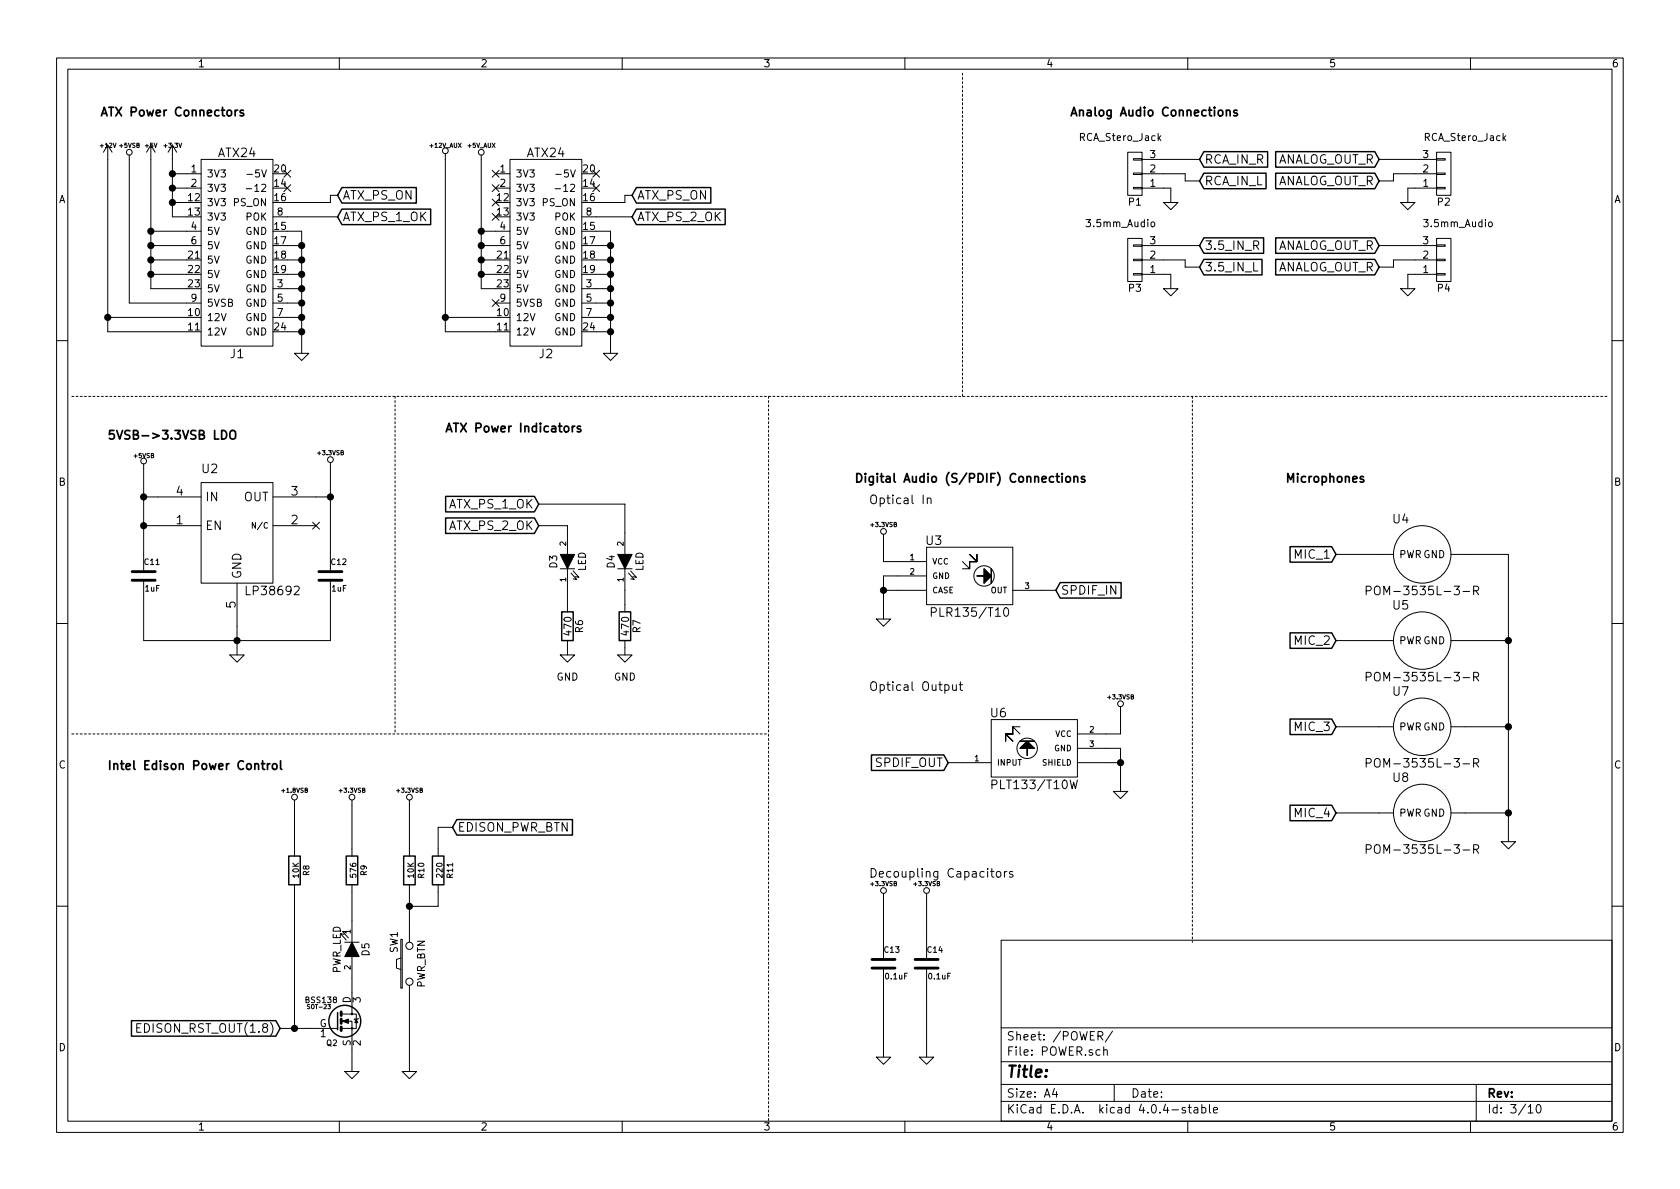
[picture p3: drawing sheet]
EESchema Schematic File Version 2
LIBS:museV2-rescue
LIBS:IntelEdisonBlockTemplate-cache
LIBS:74xgxx
LIBS:ac-dc
LIBS:actel
LIBS:adc-dac
LIBS:analog_switches
LIBS:atmel
LIBS:audio
LIBS:brooktre
LIBS:cmos_ieee
LIBS:conn
LIBS:contrib
LIBS:cypress
LIBS:dc-dc
LIBS:device
LIBS:digital-audio
LIBS:display
LIBS:dsp
LIBS:elec-unifil
LIBS:ftdi
LIBS:gennum
LIBS:graphic
LIBS:hc11
LIBS:intel
LIBS:interface
LIBS:ir
LIBS:linear
LIBS:logo
LIBS:memory
LIBS:microchip_pic10mcu
LIBS:microchip_pic12mcu
LIBS:microchip_pic16mcu
LIBS:microchip_pic18mcu
LIBS:microchip
LIBS:microchip1
LIBS:microcontrollers
LIBS:motorola
LIBS:msp430
LIBS:nxp_armmcu
LIBS:opto
LIBS:power
LIBS:philips
LIBS:powerint
LIBS:pspice
LIBS:references
LIBS:regul
LIBS:relays
LIBS:sensors
LIBS:siliconi
LIBS:special
LIBS:stm8
LIBS:stm32
LIBS:supertex
LIBS:texas
LIBS:transf
LIBS:transistors
LIBS:ttl_ieee
LIBS:valves
LIBS:video
LIBS:xilinx
LIBS:atx24
LIBS:muse-cache
LIBS:museV2-cache
EELAYER 25 0
EELAYER END
$Descr A4 11693 8268
encoding utf-8
Sheet 3 10
Title ""
Date ""
Rev ""
Comp ""
Comment1 ""
Comment2 ""
Comment3 ""
Comment4 ""
$EndDescr
$Comp
L +3.3VSB #PWR014
U 1 1
P 2450 5600
F 0 "#PWR014" H 2450 5560 30  0001 C CNN
F 1 "+3.3VSB" H 2450 5710 30  0000 C CNN
F 2 "" H 2450 5600 60  0000 C CNN
F 3 "" H 2450 5600 60  0000 C CNN
	1    2450 5600
	1    0    0    -1  
$EndComp
$Comp
L +1.8VSB #PWR015
U 1 1
P 2050 5600
F 0 "#PWR015" H 2050 5740 20  0001 C CNN
F 1 "+1.8VSB" H 2050 5710 30  0000 C CNN
F 2 "" H 2050 5600 60  0000 C CNN
F 3 "" H 2050 5600 60  0000 C CNN
	1    2050 5600
	1    0    0    -1  
$EndComp
$Comp
L R-RESCUE-museV2 R9
U 1 1
P 2450 6050
F 0 "R9" V 2530 6050 40  0000 C CNN
F 1 "576" V 2457 6051 40  0000 C CNN
F 2 "" V 2380 6050 30  0000 C CNN
F 3 "" H 2450 6050 30  0000 C CNN
	1    2450 6050
	1    0    0    -1  
$EndComp
$Comp
L LED-RESCUE-museV2 D5
U 1 1
P 2450 6600
F 0 "D5" H 2450 6700 50  0000 C CNN
F 1 "PWR_LED" H 2450 6500 50  0000 C CNN
F 2 "" H 2450 6600 60  0000 C CNN
F 3 "" H 2450 6600 60  0000 C CNN
	1    2450 6600
	0    1    1    0   
$EndComp
$Comp
L GND-RESCUE-museV2-RESCUE-museV2 #PWR016
U 1 1
P 2450 7450
F 0 "#PWR016" H 2450 7450 30  0001 C CNN
F 1 "GND" H 2450 7380 30  0001 C CNN
F 2 "" H 2450 7450 60  0000 C CNN
F 3 "" H 2450 7450 60  0000 C CNN
	1    2450 7450
	1    0    0    -1  
$EndComp
$Comp
L BSS138 Q2
U 1 1
P 2350 7100
F 0 "Q2" H 2350 6951 40  0000 R CNN
F 1 "BSS138" H 2350 7250 40  0000 R CNN
F 2 "SOT-23" H 2220 7202 29  0000 C CNN
F 3 "" H 2350 7100 60  0000 C CNN
	1    2350 7100
	1    0    0    -1  
$EndComp
$Comp
L R-RESCUE-museV2 R8
U 1 1
P 2050 6050
F 0 "R8" V 2130 6050 40  0000 C CNN
F 1 "10K" V 2057 6051 40  0000 C CNN
F 2 "" V 1980 6050 30  0000 C CNN
F 3 "" H 2050 6050 30  0000 C CNN
	1    2050 6050
	1    0    0    -1  
$EndComp
Text Notes 750  5350 0    60   ~ 12
Intel Edison Power Control
$Comp
L GND-RESCUE-museV2-RESCUE-museV2 #PWR017
U 1 1
P 2850 7450
F 0 "#PWR017" H 2850 7450 30  0001 C CNN
F 1 "GND" H 2850 7380 30  0001 C CNN
F 2 "" H 2850 7450 60  0000 C CNN
F 3 "" H 2850 7450 60  0000 C CNN
	1    2850 7450
	1    0    0    -1  
$EndComp
$Comp
L R-RESCUE-museV2 R10
U 1 1
P 2850 6050
F 0 "R10" V 2930 6050 40  0000 C CNN
F 1 "10K" V 2857 6051 40  0000 C CNN
F 2 "" V 2780 6050 30  0000 C CNN
F 3 "" H 2850 6050 30  0000 C CNN
	1    2850 6050
	1    0    0    -1  
$EndComp
$Comp
L SW_PUSH SW1
U 1 1
P 2850 6700
F 0 "SW1" H 3000 6810 50  0000 C CNN
F 1 "PWR_BTN" H 2850 6620 50  0000 C CNN
F 2 "" H 2850 6700 60  0000 C CNN
F 3 "" H 2850 6700 60  0000 C CNN
	1    2850 6700
	0    -1   -1   0   
$EndComp
Wire Wire Line
	2450 5600 2450 5900
Wire Wire Line
	2450 6200 2450 6400
Wire Wire Line
	2450 6800 2450 6900
Wire Wire Line
	2450 7450 2450 7300
Connection ~ 2050 7150
Wire Wire Line
	2050 5600 2050 5900
Wire Wire Line
	2050 6200 2050 7150
Wire Wire Line
	2850 7450 2850 7000
Wire Wire Line
	2850 5600 2850 5900
Connection ~ 2850 6300
Wire Wire Line
	2850 6200 2850 6400
$Comp
L R-RESCUE-museV2 R11
U 1 1
P 3050 6050
F 0 "R11" V 3130 6050 40  0000 C CNN
F 1 "220" V 3057 6051 40  0000 C CNN
F 2 "" V 2980 6050 30  0000 C CNN
F 3 "" H 3050 6050 30  0000 C CNN
	1    3050 6050
	1    0    0    -1  
$EndComp
Wire Wire Line
	3050 6300 2850 6300
$Comp
L +3.3VSB #PWR018
U 1 1
P 2850 5600
F 0 "#PWR018" H 2850 5560 30  0001 C CNN
F 1 "+3.3VSB" H 2850 5710 30  0000 C CNN
F 2 "" H 2850 5600 60  0000 C CNN
F 3 "" H 2850 5600 60  0000 C CNN
	1    2850 5600
	1    0    0    -1  
$EndComp
Wire Wire Line
	3050 6200 3050 6300
Wire Wire Line
	3050 5750 3050 5900
$Comp
L +3.3VSB #PWR019
U 1 1
P 2300 3250
F 0 "#PWR019" H 2300 3210 30  0001 C CNN
F 1 "+3.3VSB" H 2300 3360 30  0000 C CNN
F 2 "" H 2300 3250 60  0000 C CNN
F 3 "" H 2300 3250 60  0000 C CNN
	1    2300 3250
	1    0    0    -1  
$EndComp
$Comp
L +5VSB #PWR020
U 1 1
P 1000 3250
F 0 "#PWR020" H 1000 3340 20  0001 C CNN
F 1 "+5VSB" H 1000 3340 30  0000 C CNN
F 2 "" H 1000 3250 60  0000 C CNN
F 3 "" H 1000 3250 60  0000 C CNN
	1    1000 3250
	1    0    0    -1  
$EndComp
$Comp
L LP38692-RESCUE-museV2 U2
U 1 1
P 1400 3350
F 0 "U2" H 1400 3450 60  0000 L CNN
F 1 "LP38692" H 1700 2600 60  0000 L CNN
F 2 "" H 1400 3350 60  0000 C CNN
F 3 "" H 1400 3350 60  0000 C CNN
	1    1400 3350
	1    0    0    -1  
$EndComp
NoConn ~ 2200 3650
$Comp
L GND-RESCUE-museV2-RESCUE-museV2 #PWR021
U 1 1
P 1650 4550
F 0 "#PWR021" H 1650 4550 30  0001 C CNN
F 1 "GND" H 1650 4480 30  0001 C CNN
F 2 "" H 1650 4550 60  0000 C CNN
F 3 "" H 1650 4550 60  0000 C CNN
	1    1650 4550
	1    0    0    -1  
$EndComp
$Comp
L C-RESCUE-museV2 C12
U 1 1
P 2300 4000
F 0 "C12" H 2300 4100 40  0000 L CNN
F 1 "1uF" H 2306 3915 40  0000 L CNN
F 2 "" H 2338 3850 30  0000 C CNN
F 3 "" H 2300 4000 60  0000 C CNN
	1    2300 4000
	1    0    0    -1  
$EndComp
$Comp
L C-RESCUE-museV2 C11
U 1 1
P 1000 4000
F 0 "C11" H 1000 4100 40  0000 L CNN
F 1 "1uF" H 1006 3915 40  0000 L CNN
F 2 "" H 1038 3850 30  0000 C CNN
F 3 "" H 1000 4000 60  0000 C CNN
	1    1000 4000
	1    0    0    -1  
$EndComp
Text Notes 750  3050 0    60   ~ 12
5VSB->3.3VSB LDO
Wire Wire Line
	1000 3250 1000 3850
Wire Wire Line
	1000 3650 1100 3650
Wire Wire Line
	1100 3450 1000 3450
Connection ~ 1000 3450
Wire Wire Line
	1650 4350 1650 4550
Wire Wire Line
	2300 3250 2300 3850
Connection ~ 1000 3650
Wire Wire Line
	1000 4150 1000 4450
Wire Wire Line
	1000 4450 2300 4450
Connection ~ 1650 4450
Wire Wire Line
	2300 4450 2300 4150
Wire Wire Line
	2200 3450 2300 3450
Connection ~ 2300 3450
$Comp
L +5VSB #PWR022
U 1 1
P 900 1100
F 0 "#PWR022" H 900 1190 20  0001 C CNN
F 1 "+5VSB" H 900 1200 30  0000 C CNN
F 2 "" H 900 1100 60  0000 C CNN
F 3 "" H 900 1100 60  0000 C CNN
	1    900  1100
	1    0    0    -1  
$EndComp
$Comp
L GND-RESCUE-museV2-RESCUE-museV2 #PWR023
U 1 1
P 2100 2450
F 0 "#PWR023" H 2100 2450 30  0001 C CNN
F 1 "GND" H 2100 2380 30  0001 C CNN
F 2 "" H 2100 2450 60  0000 C CNN
F 3 "" H 2100 2450 60  0000 C CNN
	1    2100 2450
	1    0    0    -1  
$EndComp
$Comp
L +12V #PWR024
U 1 1
P 750 1100
F 0 "#PWR024" H 750 1050 20  0001 C CNN
F 1 "+12V" H 750 1200 30  0000 C CNN
F 2 "" H 750 1100 60  0000 C CNN
F 3 "" H 750 1100 60  0000 C CNN
	1    750  1100
	1    0    0    -1  
$EndComp
$Comp
L +5V #PWR025
U 1 1
P 1050 1100
F 0 "#PWR025" H 1050 1190 20  0001 C CNN
F 1 "+5V" H 1050 1200 30  0000 C CNN
F 2 "" H 1050 1100 60  0000 C CNN
F 3 "" H 1050 1100 60  0000 C CNN
	1    1050 1100
	1    0    0    -1  
$EndComp
$Comp
L +3.3V-RESCUE-museV2 #PWR026
U 1 1
P 1200 1100
F 0 "#PWR026" H 1200 1060 30  0001 C CNN
F 1 "+3.3V" H 1200 1200 30  0000 C CNN
F 2 "" H 1200 1100 60  0000 C CNN
F 3 "" H 1200 1100 60  0000 C CNN
	1    1200 1100
	1    0    0    -1  
$EndComp
Text Notes 700  800  0    60   ~ 12
ATX Power Connectors
$Comp
L ATX24 J1
U 1 1
P 1650 1750
F 0 "J1" H 1650 1050 60  0000 C CNN
F 1 "ATX24" H 1650 2450 60  0000 C CNN
F 2 "" H 1650 1750 60  0000 C CNN
F 3 "" H 1650 1750 60  0000 C CNN
	1    1650 1750
	1    0    0    -1  
$EndComp
$Comp
L GND-RESCUE-museV2-RESCUE-museV2 #PWR027
U 1 1
P 4250 2450
F 0 "#PWR027" H 4250 2450 30  0001 C CNN
F 1 "GND" H 4250 2380 30  0001 C CNN
F 2 "" H 4250 2450 60  0000 C CNN
F 3 "" H 4250 2450 60  0000 C CNN
	1    4250 2450
	1    0    0    -1  
$EndComp
$Comp
L ATX24 J2
U 1 1
P 3800 1750
F 0 "J2" H 3800 1050 60  0000 C CNN
F 1 "ATX24" H 3800 2450 60  0000 C CNN
F 2 "" H 3800 1750 60  0000 C CNN
F 3 "" H 3800 1750 60  0000 C CNN
	1    3800 1750
	1    0    0    -1  
$EndComp
$Comp
L +12V_AUX #PWR028
U 1 1
P 3100 1100
F 0 "#PWR028" H 3100 1050 20  0001 C CNN
F 1 "+12V_AUX" H 3100 1200 30  0000 C CNN
F 2 "" H 3100 1100 60  0000 C CNN
F 3 "" H 3100 1100 60  0000 C CNN
	1    3100 1100
	1    0    0    -1  
$EndComp
NoConn ~ 3450 1500
NoConn ~ 3450 1400
NoConn ~ 3450 1300
NoConn ~ 3450 1200
$Comp
L +5V_AUX #PWR029
U 1 1
P 3350 1100
F 0 "#PWR029" H 3350 1190 20  0001 C CNN
F 1 "+5V_AUX" H 3350 1200 30  0000 C CNN
F 2 "" H 3350 1100 60  0000 C CNN
F 3 "" H 3350 1100 60  0000 C CNN
	1    3350 1100
	1    0    0    -1  
$EndComp
NoConn ~ 4150 1200
NoConn ~ 4150 1300
NoConn ~ 3450 2100
Wire Wire Line
	3450 1600 3350 1600
Wire Wire Line
	3350 1100 3350 2000
Wire Wire Line
	3350 1700 3450 1700
Connection ~ 3350 1600
Wire Wire Line
	3350 1800 3450 1800
Connection ~ 3350 1700
Wire Wire Line
	3350 1900 3450 1900
Connection ~ 3350 1800
Wire Wire Line
	3350 2000 3450 2000
Connection ~ 3350 1900
Wire Wire Line
	3100 1100 3100 2300
Wire Wire Line
	3100 2200 3450 2200
Wire Wire Line
	3100 2300 3450 2300
Connection ~ 3100 2200
Wire Wire Line
	4150 1600 4250 1600
Wire Wire Line
	4250 1600 4250 2450
Wire Wire Line
	4150 1700 4250 1700
Connection ~ 4250 1700
Wire Wire Line
	4250 1800 4150 1800
Connection ~ 4250 1800
Wire Wire Line
	4250 1900 4150 1900
Connection ~ 4250 1900
Wire Wire Line
	4250 2000 4150 2000
Connection ~ 4250 2000
Wire Wire Line
	4250 2100 4150 2100
Connection ~ 4250 2100
Wire Wire Line
	4250 2200 4150 2200
Connection ~ 4250 2200
Wire Wire Line
	4250 2300 4150 2300
Connection ~ 4250 2300
Wire Wire Line
	4150 1400 4350 1400
Wire Wire Line
	4150 1500 4400 1500
Wire Wire Line
	1200 1100 1200 1500
Wire Wire Line
	1200 1500 1300 1500
Wire Wire Line
	1200 1400 1300 1400
Connection ~ 1200 1400
Wire Wire Line
	1200 1300 1300 1300
Connection ~ 1200 1300
Wire Wire Line
	1300 1200 1200 1200
Connection ~ 1200 1200
Wire Wire Line
	1300 1600 1050 1600
Wire Wire Line
	1050 1100 1050 2000
Wire Wire Line
	1050 1700 1300 1700
Connection ~ 1050 1600
Wire Wire Line
	1050 1800 1300 1800
Connection ~ 1050 1700
Wire Wire Line
	1050 1900 1300 1900
Connection ~ 1050 1800
Wire Wire Line
	1050 2000 1300 2000
Connection ~ 1050 1900
Wire Wire Line
	900  2100 1300 2100
Wire Wire Line
	750  1100 750  2300
Wire Wire Line
	750  2200 1300 2200
Wire Wire Line
	750  2300 1300 2300
Connection ~ 750  2200
Wire Wire Line
	2000 1600 2100 1600
Wire Wire Line
	2100 1600 2100 2450
Wire Wire Line
	2000 1700 2100 1700
Connection ~ 2100 1700
Wire Wire Line
	2100 1800 2000 1800
Connection ~ 2100 1800
Wire Wire Line
	2100 1900 2000 1900
Connection ~ 2100 1900
Wire Wire Line
	2100 2000 2000 2000
Connection ~ 2100 2000
Wire Wire Line
	2100 2100 2000 2100
Connection ~ 2100 2100
Wire Wire Line
	2100 2200 2000 2200
Connection ~ 2100 2200
Wire Wire Line
	2100 2300 2000 2300
Connection ~ 2100 2300
Wire Wire Line
	900  2100 900  1100
$Comp
L R-RESCUE-museV2 R6
U 1 1
P 3950 4350
F 0 "R6" V 4030 4350 50  0000 C CNN
F 1 "470" V 3950 4350 50  0000 C CNN
F 2 "" V 3880 4350 50  0000 C CNN
F 3 "" H 3950 4350 50  0000 C CNN
	1    3950 4350
	1    0    0    -1  
$EndComp
$Comp
L R-RESCUE-museV2 R7
U 1 1
P 4350 4350
F 0 "R7" V 4430 4350 50  0000 C CNN
F 1 "470" V 4350 4350 50  0000 C CNN
F 2 "" V 4280 4350 50  0000 C CNN
F 3 "" H 4350 4350 50  0000 C CNN
	1    4350 4350
	1    0    0    -1  
$EndComp
$Comp
L LED-RESCUE-museV2 D3
U 1 1
P 3950 3900
F 0 "D3" H 3950 4000 50  0000 C CNN
F 1 "LED" H 3950 3800 50  0000 C CNN
F 2 "" H 3950 3900 50  0000 C CNN
F 3 "" H 3950 3900 50  0000 C CNN
	1    3950 3900
	0    -1   -1   0   
$EndComp
$Comp
L LED-RESCUE-museV2 D4
U 1 1
P 4350 3900
F 0 "D4" H 4350 4000 50  0000 C CNN
F 1 "LED" H 4350 3800 50  0000 C CNN
F 2 "" H 4350 3900 50  0000 C CNN
F 3 "" H 4350 3900 50  0000 C CNN
	1    4350 3900
	0    -1   -1   0   
$EndComp
$Comp
L GND-RESCUE-museV2-RESCUE-museV2 #PWR030
U 1 1
P 3950 4550
F 0 "#PWR030" H 3950 4300 50  0001 C CNN
F 1 "GND" H 3950 4400 50  0000 C CNN
F 2 "" H 3950 4550 50  0000 C CNN
F 3 "" H 3950 4550 50  0000 C CNN
	1    3950 4550
	1    0    0    -1  
$EndComp
$Comp
L GND-RESCUE-museV2-RESCUE-museV2 #PWR031
U 1 1
P 4350 4550
F 0 "#PWR031" H 4350 4300 50  0001 C CNN
F 1 "GND" H 4350 4400 50  0000 C CNN
F 2 "" H 4350 4550 50  0000 C CNN
F 3 "" H 4350 4550 50  0000 C CNN
	1    4350 4550
	1    0    0    -1  
$EndComp
Wire Wire Line
	3950 4500 3950 4550
Wire Wire Line
	4350 4550 4350 4500
Wire Wire Line
	4350 4200 4350 4100
Wire Wire Line
	3950 4200 3950 4100
Wire Wire Line
	3950 3700 3950 3650
Wire Wire Line
	3950 3650 3750 3650
Wire Wire Line
	4350 3700 4350 3500
Text Notes 3100 3000 0    60   ~ 12
ATX Power Indicators
Text GLabel 3750 3500 0    60   Input ~ 0
ATX_PS_1_OK
Text GLabel 3750 3650 0    60   Input ~ 0
ATX_PS_2_OK
Wire Wire Line
	4350 3500 3750 3500
Text GLabel 4400 1350 2    60   Input ~ 0
ATX_PS_ON
Text GLabel 4400 1500 2    60   Input ~ 0
ATX_PS_2_OK
Wire Wire Line
	4350 1400 4350 1350
Wire Wire Line
	4350 1350 4400 1350
Wire Wire Line
	2000 1400 2300 1400
Wire Wire Line
	2000 1500 2350 1500
Text GLabel 2350 1350 2    60   Input ~ 0
ATX_PS_ON
Text GLabel 2350 1500 2    60   Input ~ 0
ATX_PS_1_OK
Wire Wire Line
	2300 1400 2300 1350
Wire Wire Line
	2300 1350 2350 1350
Text GLabel 3150 5750 2    60   Input ~ 0
EDISON_PWR_BTN
Wire Wire Line
	3150 5750 3050 5750
Text GLabel 1950 7150 0    60   Input ~ 0
EDISON_RST_OUT(1.8)
Wire Wire Line
	1950 7150 2150 7150
Wire Notes Line
	5350 2750 5350 7800
Wire Notes Line
	500  5100 5350 5100
Wire Notes Line
	500  2750 11200 2750
Wire Notes Line
	2750 2750 2750 5100
Text Notes 6050 4800 0    60   ~ 0
Optical Output
Text Notes 6050 3500 0    60   ~ 0
Optical In
$Comp
L +3.3VSB #PWR032
U 1 1
P 7800 4950
F 0 "#PWR032" H 7800 4910 30  0001 C CNN
F 1 "+3.3VSB" H 7800 5060 30  0000 C CNN
F 2 "" H 7800 4950 60  0000 C CNN
F 3 "" H 7800 4950 60  0000 C CNN
	1    7800 4950
	1    0    0    -1  
$EndComp
$Comp
L GND-RESCUE-museV2-RESCUE-museV2 #PWR033
U 1 1
P 7800 5500
F 0 "#PWR033" H 7800 5500 30  0001 C CNN
F 1 "GND" H 7800 5430 30  0001 C CNN
F 2 "" H 7800 5500 60  0000 C CNN
F 3 "" H 7800 5500 60  0000 C CNN
	1    7800 5500
	-1   0    0    -1  
$EndComp
$Comp
L GND-RESCUE-museV2-RESCUE-museV2 #PWR034
U 1 1
P 6150 4300
F 0 "#PWR034" H 6150 4300 30  0001 C CNN
F 1 "GND" H 6150 4230 30  0001 C CNN
F 2 "" H 6150 4300 60  0000 C CNN
F 3 "" H 6150 4300 60  0000 C CNN
	1    6150 4300
	1    0    0    -1  
$EndComp
$Comp
L +3.3VSB #PWR035
U 1 1
P 6150 3750
F 0 "#PWR035" H 6150 3710 30  0001 C CNN
F 1 "+3.3VSB" H 6150 3860 30  0000 C CNN
F 2 "" H 6150 3750 60  0000 C CNN
F 3 "" H 6150 3750 60  0000 C CNN
	1    6150 3750
	1    0    0    -1  
$EndComp
$Comp
L PLT133/T10W U6
U 1 1
P 6900 5000
F 0 "U6" H 6950 5050 60  0000 C CNN
F 1 "PLT133/T10W" H 7200 4550 60  0000 C CNN
F 2 "" H 6900 5000 60  0000 C CNN
F 3 "" H 6900 5000 60  0000 C CNN
	1    6900 5000
	1    0    0    -1  
$EndComp
Text Notes 5950 3350 0    60   ~ 12
Digital Audio (S/PDIF) Connections
$Comp
L PLR135/10 U3
U 1 1
P 6450 3800
F 0 "U3" H 6500 3850 60  0000 C CNN
F 1 "PLR135/T10" H 6750 3350 60  0000 C CNN
F 2 "" H 6450 3800 60  0000 C CNN
F 3 "" H 6450 3800 60  0000 C CNN
	1    6450 3800
	1    0    0    -1  
$EndComp
Text Notes 7450 800  0    60   ~ 12
Analog Audio Connections
$Comp
L GND-RESCUE-museV2-RESCUE-museV2 #PWR036
U 1 1
P 9800 1400
F 0 "#PWR036" H 9800 1400 30  0001 C CNN
F 1 "GND" H 9800 1330 30  0001 C CNN
F 2 "" H 9800 1400 60  0000 C CNN
F 3 "" H 9800 1400 60  0000 C CNN
	1    9800 1400
	1    0    0    -1  
$EndComp
$Comp
L CONN_01X03 P4
U 1 1
P 10050 1800
F 0 "P4" H 10050 2000 50  0000 C CNN
F 1 "3.5mm_Audio" H 10150 1550 50  0000 C CNN
F 2 "" H 10050 1800 60  0000 C CNN
F 3 "" H 10050 1800 60  0000 C CNN
	1    10050 1800
	1    0    0    1   
$EndComp
$Comp
L GND-RESCUE-museV2-RESCUE-museV2 #PWR037
U 1 1
P 8150 2000
F 0 "#PWR037" H 8150 2000 30  0001 C CNN
F 1 "GND" H 8150 1930 30  0001 C CNN
F 2 "" H 8150 2000 60  0000 C CNN
F 3 "" H 8150 2000 60  0000 C CNN
	1    8150 2000
	1    0    0    -1  
$EndComp
$Comp
L CONN_01X03 P3
U 1 1
P 7900 1800
F 0 "P3" H 7900 2000 50  0000 C CNN
F 1 "3.5mm_Audio" H 8000 1550 50  0000 C CNN
F 2 "" H 7900 1800 60  0000 C CNN
F 3 "" H 7900 1800 60  0000 C CNN
	1    7900 1800
	-1   0    0    1   
$EndComp
$Comp
L GND-RESCUE-museV2-RESCUE-museV2 #PWR038
U 1 1
P 9800 2000
F 0 "#PWR038" H 9800 2000 30  0001 C CNN
F 1 "GND" H 9800 1930 30  0001 C CNN
F 2 "" H 9800 2000 60  0000 C CNN
F 3 "" H 9800 2000 60  0000 C CNN
	1    9800 2000
	1    0    0    -1  
$EndComp
$Comp
L GND-RESCUE-museV2-RESCUE-museV2 #PWR039
U 1 1
P 8150 1400
F 0 "#PWR039" H 8150 1400 30  0001 C CNN
F 1 "GND" H 8150 1330 30  0001 C CNN
F 2 "" H 8150 1400 60  0000 C CNN
F 3 "" H 8150 1400 60  0000 C CNN
	1    8150 1400
	1    0    0    -1  
$EndComp
$Comp
L RCA_Stero_Jack P2
U 1 1
P 10050 1200
F 0 "P2" H 10050 1400 50  0000 C CNN
F 1 "RCA_Stero_Jack" H 10200 950 50  0000 C CNN
F 2 "" H 10050 1200 60  0000 C CNN
F 3 "" H 10050 1200 60  0000 C CNN
	1    10050 1200
	1    0    0    1   
$EndComp
$Comp
L RCA_Stero_Jack P1
U 1 1
P 7900 1200
F 0 "P1" H 7900 1400 50  0000 C CNN
F 1 "RCA_Stero_Jack" H 8000 950 50  0000 C CNN
F 2 "" H 7900 1200 60  0000 C CNN
F 3 "" H 7900 1200 60  0000 C CNN
	1    7900 1200
	-1   0    0    1   
$EndComp
Text Notes 8950 3350 0    60   ~ 12
Microphones
$Comp
L POM-3535L-3-R U4
U 1 1
P 9900 3850
F 0 "U4" H 9750 4100 60  0000 C CNN
F 1 "POM-3535L-3-R" H 9900 3600 60  0000 C CNN
F 2 "" H 9900 3850 60  0000 C CNN
F 3 "" H 9900 3850 60  0000 C CNN
	1    9900 3850
	1    0    0    -1  
$EndComp
$Comp
L POM-3535L-3-R U5
U 1 1
P 9900 4450
F 0 "U5" H 9750 4700 60  0000 C CNN
F 1 "POM-3535L-3-R" H 9900 4200 60  0000 C CNN
F 2 "" H 9900 4450 60  0000 C CNN
F 3 "" H 9900 4450 60  0000 C CNN
	1    9900 4450
	1    0    0    -1  
$EndComp
$Comp
L POM-3535L-3-R U7
U 1 1
P 9900 5050
F 0 "U7" H 9750 5300 60  0000 C CNN
F 1 "POM-3535L-3-R" H 9900 4800 60  0000 C CNN
F 2 "" H 9900 5050 60  0000 C CNN
F 3 "" H 9900 5050 60  0000 C CNN
	1    9900 5050
	1    0    0    -1  
$EndComp
$Comp
L POM-3535L-3-R U8
U 1 1
P 9900 5650
F 0 "U8" H 9750 5900 60  0000 C CNN
F 1 "POM-3535L-3-R" H 9900 5400 60  0000 C CNN
F 2 "" H 9900 5650 60  0000 C CNN
F 3 "" H 9900 5650 60  0000 C CNN
	1    9900 5650
	1    0    0    -1  
$EndComp
$Comp
L GND-RESCUE-museV2-RESCUE-museV2 #PWR040
U 1 1
P 10500 5850
F 0 "#PWR040" H 10500 5850 30  0001 C CNN
F 1 "GND" H 10500 5780 30  0001 C CNN
F 2 "" H 10500 5850 60  0000 C CNN
F 3 "" H 10500 5850 60  0000 C CNN
	1    10500 5850
	1    0    0    -1  
$EndComp
Connection ~ 10500 5650
Connection ~ 10500 5050
Connection ~ 10500 4450
Wire Wire Line
	10500 3850 10500 5850
Wire Wire Line
	10200 3850 10500 3850
Wire Wire Line
	10200 4450 10500 4450
Wire Wire Line
	10500 5050 10200 5050
Wire Wire Line
	10500 5650 10200 5650
Wire Wire Line
	9600 5650 9300 5650
Wire Wire Line
	9600 5050 9300 5050
Wire Wire Line
	9600 4450 9300 4450
Wire Wire Line
	9600 3850 9300 3850
Wire Wire Line
	8100 1300 8150 1300
Wire Wire Line
	8150 1300 8150 1400
Wire Wire Line
	9800 2000 9800 1900
Wire Wire Line
	9800 1900 9850 1900
Wire Wire Line
	8100 1200 8250 1200
Wire Wire Line
	8100 1100 8350 1100
Wire Wire Line
	9600 1100 9850 1100
Wire Wire Line
	9700 1200 9850 1200
Wire Wire Line
	8150 2000 8150 1900
Wire Wire Line
	8150 1900 8100 1900
Wire Wire Line
	8100 1700 8350 1700
Wire Wire Line
	8100 1800 8250 1800
Wire Wire Line
	9850 1700 9600 1700
Wire Wire Line
	9800 1400 9800 1300
Wire Wire Line
	9800 1300 9850 1300
Wire Wire Line
	6150 3750 6150 3900
Wire Wire Line
	6150 3900 6250 3900
Wire Wire Line
	6150 4000 6150 4300
Wire Wire Line
	6150 4000 6250 4000
Wire Wire Line
	6250 4100 6150 4100
Connection ~ 6150 4100
Wire Wire Line
	7800 5200 7800 5500
Wire Wire Line
	7800 5200 7700 5200
Wire Wire Line
	7700 5300 7800 5300
Connection ~ 7800 5300
Wire Wire Line
	7800 4950 7800 5100
Wire Wire Line
	7800 5100 7700 5100
Text GLabel 8350 1100 2    60   Input ~ 0
RCA_IN_R
Text GLabel 8350 1250 2    60   Input ~ 0
RCA_IN_L
Wire Wire Line
	8350 1250 8250 1250
Wire Wire Line
	8250 1250 8250 1200
Text GLabel 8350 1700 2    60   Input ~ 0
3.5_IN_R
Text GLabel 8350 1850 2    60   Input ~ 0
3.5_IN_L
Wire Wire Line
	8350 1850 8250 1850
Wire Wire Line
	8250 1850 8250 1800
Text GLabel 9600 1100 0    60   Input ~ 0
ANALOG_OUT_R
Text GLabel 9600 1250 0    60   Input ~ 0
ANALOG_OUT_R
Wire Wire Line
	9700 1200 9700 1250
Wire Wire Line
	9700 1250 9600 1250
Text GLabel 9600 1700 0    60   Input ~ 0
ANALOG_OUT_R
Text GLabel 9600 1850 0    60   Input ~ 0
ANALOG_OUT_R
Wire Wire Line
	9850 1800 9700 1800
Wire Wire Line
	9700 1800 9700 1850
Wire Wire Line
	9700 1850 9600 1850
Text GLabel 7350 4100 2    60   Input ~ 0
SPDIF_IN
Wire Wire Line
	7350 4100 7250 4100
Text GLabel 6600 5300 0    60   Input ~ 0
SPDIF_OUT
Wire Wire Line
	6600 5300 6700 5300
Wire Notes Line
	8300 2750 8300 6550
Text GLabel 9300 3850 0    60   Input ~ 0
MIC_1
Text GLabel 9300 4450 0    60   Input ~ 0
MIC_2
Text GLabel 9300 5050 0    60   Input ~ 0
MIC_3
Text GLabel 9300 5650 0    60   Input ~ 0
MIC_4
$Comp
L GND-RESCUE-museV2-RESCUE-museV2 #PWR041
U 1 1
P 6450 7350
F 0 "#PWR041" H 6450 7350 30  0001 C CNN
F 1 "GND" H 6450 7280 30  0001 C CNN
F 2 "" H 6450 7350 60  0000 C CNN
F 3 "" H 6450 7350 60  0000 C CNN
	1    6450 7350
	1    0    0    -1  
$EndComp
$Comp
L C-RESCUE-museV2 C14
U 1 1
P 6450 6700
F 0 "C14" H 6450 6800 40  0000 L CNN
F 1 "0.1uF" H 6456 6615 40  0000 L CNN
F 2 "" H 6488 6550 30  0000 C CNN
F 3 "" H 6450 6700 60  0000 C CNN
	1    6450 6700
	1    0    0    -1  
$EndComp
$Comp
L +3.3VSB #PWR042
U 1 1
P 6450 6250
F 0 "#PWR042" H 6450 6210 30  0001 C CNN
F 1 "+3.3VSB" H 6450 6360 30  0000 C CNN
F 2 "" H 6450 6250 60  0000 C CNN
F 3 "" H 6450 6250 60  0000 C CNN
	1    6450 6250
	1    0    0    -1  
$EndComp
$Comp
L GND-RESCUE-museV2-RESCUE-museV2 #PWR043
U 1 1
P 6150 7350
F 0 "#PWR043" H 6150 7350 30  0001 C CNN
F 1 "GND" H 6150 7280 30  0001 C CNN
F 2 "" H 6150 7350 60  0000 C CNN
F 3 "" H 6150 7350 60  0000 C CNN
	1    6150 7350
	1    0    0    -1  
$EndComp
$Comp
L C-RESCUE-museV2 C13
U 1 1
P 6150 6700
F 0 "C13" H 6150 6800 40  0000 L CNN
F 1 "0.1uF" H 6156 6615 40  0000 L CNN
F 2 "" H 6188 6550 30  0000 C CNN
F 3 "" H 6150 6700 60  0000 C CNN
	1    6150 6700
	1    0    0    -1  
$EndComp
$Comp
L +3.3VSB #PWR044
U 1 1
P 6150 6250
F 0 "#PWR044" H 6150 6210 30  0001 C CNN
F 1 "+3.3VSB" H 6150 6360 30  0000 C CNN
F 2 "" H 6150 6250 60  0000 C CNN
F 3 "" H 6150 6250 60  0000 C CNN
	1    6150 6250
	1    0    0    -1  
$EndComp
Text Notes 6050 6100 0    60   ~ 0
Decoupling Capacitors
Wire Wire Line
	6150 6850 6150 7350
Wire Wire Line
	6150 6250 6150 6550
Wire Wire Line
	6450 6850 6450 7350
Wire Wire Line
	6450 6250 6450 6550
Wire Notes Line
	6700 500  6700 2750
NoConn ~ 2000 1300
NoConn ~ 2000 1200
$EndSCHEMATC
